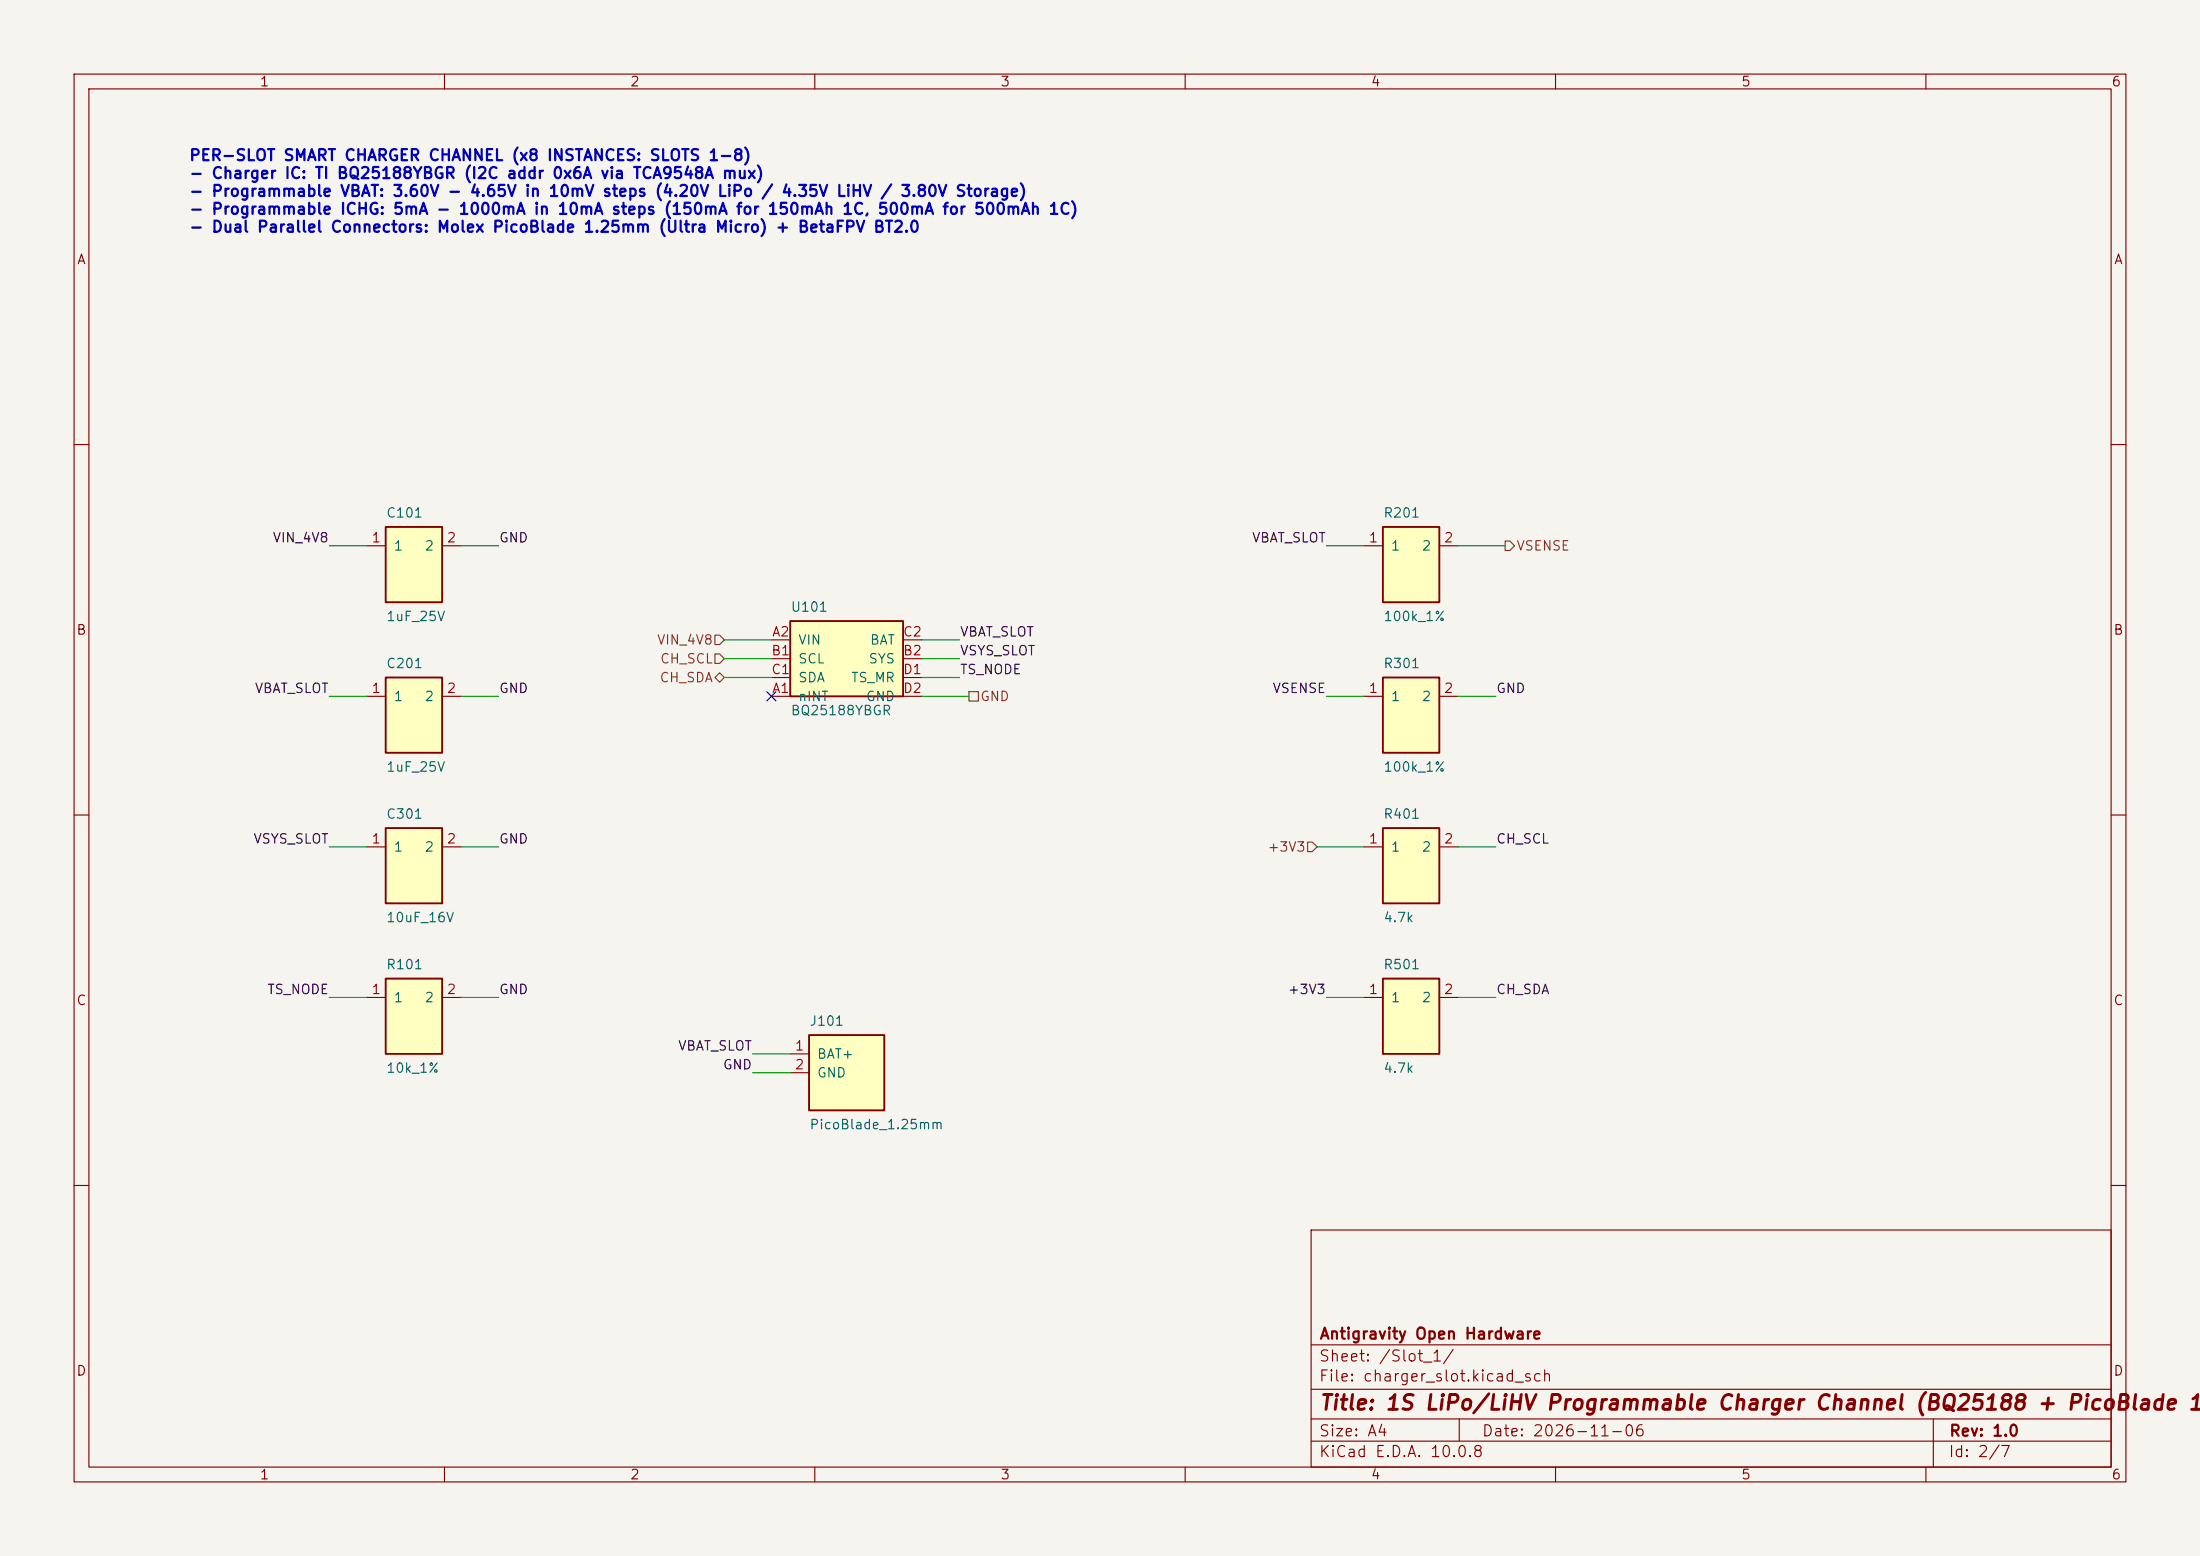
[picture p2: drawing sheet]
<svg xmlns="http://www.w3.org/2000/svg" width="297mm" height="210mm" viewBox="0 0 297 210" stroke-linecap="round" stroke-linejoin="round" font-family="sans-serif">
<path d="M0 0h297v210h-297z" fill="#f5f4ef" stroke="#f5f4ef" stroke-width=".14"/>
<g fill="none" stroke="#840000" stroke-width=".15">
<path d="M10 10h277v190h-277zM12 12h273v186h-273zM60 10v2M110 10v2M160 10v2M210 10v2M260 10v2M10 60h2M285 60h2M10 110h2M285 110h2M10 160h2"/>
<path d="M177 166h108v32h-108zM285 160h2M60 198v2M110 198v2M160 198v2M177 194.5h108M177 191.5h108M177 187.5h108M177 181.5h108M197 191.5v3M210 198v2M260 198v2"/>
<path d="M261 191.5v6.5"/>
</g>
<path d="M186.7 132.1h7.6v10.1h-7.6z" fill="#ffffc2"/>
<path d="M186.7 132.1h7.6v10.1h-7.6z" fill="none" stroke="#840000" stroke-width=".25"/>
<path d="M184.1 134.6h2.6M194.3 134.6h2.5" fill="none" stroke="#840000" stroke-width=".15"/>
<path d="M52.1 132.1h7.6v10.1h-7.6z" fill="#ffffc2"/>
<path d="M52.1 132.1h7.6v10.1h-7.6z" fill="none" stroke="#840000" stroke-width=".25"/>
<path d="M49.5 134.6h2.6M59.7 134.6h2.5" fill="none" stroke="#840000" stroke-width=".15"/>
<path d="M186.7 71.1h7.6v10.2h-7.6z" fill="#ffffc2"/>
<path d="M186.7 71.1h7.6v10.2h-7.6z" fill="none" stroke="#840000" stroke-width=".25"/>
<path d="M184.1 73.7h2.6M194.3 73.7h2.5" fill="none" stroke="#840000" stroke-width=".15"/>
<path d="M109.2 139.7h10.2v10.2h-10.2z" fill="#ffffc2"/>
<path d="M109.2 139.7h10.2v10.2h-10.2z" fill="none" stroke="#840000" stroke-width=".25"/>
<path d="M106.7 142.2h2.5M106.7 144.8h2.5" fill="none" stroke="#840000" stroke-width=".15"/>
<path d="M106.7 83.8h15.2v10.2h-15.2z" fill="#ffffc2"/>
<path d="M106.7 83.8h15.2v10.2h-15.2z" fill="none" stroke="#840000" stroke-width=".25"/>
<path d="M104.1 94h2.6M104.1 86.4h2.6M104.1 88.9h2.6M104.1 91.4h2.6M121.9 94h2.6M121.9 86.4h2.6M121.9 88.9h2.6M121.9 91.4h2.6" fill="none" stroke="#840000" stroke-width=".15"/>
<path d="M186.7 111.8h7.6v10.1h-7.6z" fill="#ffffc2"/>
<path d="M186.7 111.8h7.6v10.1h-7.6z" fill="none" stroke="#840000" stroke-width=".25"/>
<path d="M184.1 114.3h2.6M194.3 114.3h2.5" fill="none" stroke="#840000" stroke-width=".15"/>
<path d="M186.7 91.4h7.6v10.2h-7.6z" fill="#ffffc2"/>
<path d="M186.7 91.4h7.6v10.2h-7.6z" fill="none" stroke="#840000" stroke-width=".25"/>
<path d="M184.1 94h2.6M194.3 94h2.5" fill="none" stroke="#840000" stroke-width=".15"/>
<path d="M52.1 91.4h7.6v10.2h-7.6z" fill="#ffffc2"/>
<path d="M52.1 91.4h7.6v10.2h-7.6z" fill="none" stroke="#840000" stroke-width=".25"/>
<path d="M49.5 94h2.6M59.7 94h2.5" fill="none" stroke="#840000" stroke-width=".15"/>
<path d="M52.1 71.1h7.6v10.2h-7.6z" fill="#ffffc2"/>
<path d="M52.1 71.1h7.6v10.2h-7.6z" fill="none" stroke="#840000" stroke-width=".25"/>
<path d="M49.5 73.7h2.6M59.7 73.7h2.5" fill="none" stroke="#840000" stroke-width=".15"/>
<path d="M52.1 111.8h7.6v10.1h-7.6z" fill="#ffffc2"/>
<path d="M52.1 111.8h7.6v10.1h-7.6z" fill="none" stroke="#840000" stroke-width=".25"/>
<path d="M49.5 114.3h2.6M59.7 114.3h2.5" fill="none" stroke="#840000" stroke-width=".15"/>
<path d="M203.2 73h.6l.7 .7-.7 .6h-.6zM96.5 85.7h.7l.6 .7-.6 .6h-.7zM96.5 88.3h.7l.6 .6-.6 .6h-.7zM97.2 90.8l.6 .6-.6 .7-.7-.7zM130.8 93.3h1.3v1.3h-1.3zM176.5 113.7h.7l.6 .6-.6 .6h-.7z" fill="none" stroke="#725600" stroke-width=".15"/>
<g fill="none" stroke="#009600" stroke-width=".15">
<path d="M44.4 73.7h5.1M62.2 73.7h5.1M179.1 73.7h5M196.8 73.7h6.4M44.4 94h5.1M62.2 94h5.1M97.8 88.9h6.3M97.8 91.4h6.3M97.8 86.4h6.3M124.5 94h6.3M124.5 88.9h5M124.5 91.4h5"/>
<path d="M124.5 86.4h5M179.1 94h5M196.8 94h5.1M44.4 114.3h5.1M62.2 114.3h5.1M177.8 114.3h6.3M196.8 114.3h5.1M44.4 134.6h5.1M62.2 134.6h5.1M179.1 134.6h5M196.8 134.6h5.1M101.6 144.8h5.1"/>
<path d="M101.6 142.2h5.1"/>
</g>
<path d="M103.5 93.4l1.2 1.2M104.7 93.4l-1.2 1.2" fill="none" stroke="#000084" stroke-width=".15"/>
<text font-size="2" fill="#840000" x="178" y="190.8">Title: 1S LiPo/LiHV Programmable Charger Channel (BQ25188 + PicoBlade 1.</text>
<g font-size="1.5" fill="#0000c2">
<text x="25.4" y="22.1">PER-SLOT SMART CHARGER CHANNEL (x8 INSTANCES: SLOTS 1-8)</text>
<text x="25.4" y="24.5">- Charger IC: TI BQ25188YBGR (I2C addr 0x6A via TCA9548A mux)</text>
<text x="25.4" y="26.9">- Programmable VBAT: 3.60V - 4.65V in 10mV steps (4.20V LiPo / 4.35V LiHV / 3.80V Storage)</text>
<text x="25.4" y="29.3">- Programmable ICHG: 5mA - 1000mA in 10mA steps (150mA for 150mAh 1C, 500mA for 500mAh 1C)</text>
<text x="25.4" y="31.7">- Dual Parallel Connectors: Molex PicoBlade 1.25mm (Ultra Micro) + BetaFPV BT2.0</text>
</g>
<g font-size="1.5" fill="#840000">
<text x="178" y="184.1">Sheet: /Slot_1/</text>
<text x="178" y="181.1">Antigravity Open Hardware</text>
<text x="178" y="186.8">File: charger_slot.kicad_sch</text>
<text x="178" y="197">KiCad E.D.A. 10.0.8</text>
<text x="178" y="194.2">Size: A4</text>
<text x="200" y="194.2">Date: 2026-11-06</text>
<text x="263" y="197">Id: 2/7</text>
<text x="263" y="194.2">Rev: 1.0</text>
</g>
<g font-size="1.3" fill="#840000">
<text x="35" y="12">1</text>
<text x="85" y="12">2</text>
<text x="135" y="12">3</text>
<text x="185" y="12">4</text>
<text x="235" y="12">5</text>
<text x="285" y="12">6</text>
<text x="10.3" y="36">A</text>
<text x="285.3" y="36">A</text>
<text x="10.2" y="86">B</text>
<text x="285.2" y="86">B</text>
<text x="10.2" y="136">C</text>
<text x="285.2" y="136">C</text>
<text x="10.2" y="186">D</text>
<text x="285.2" y="186">D</text>
<text x="35" y="200">1</text>
<text x="85" y="200">2</text>
<text x="135" y="200">3</text>
<text x="185" y="200">4</text>
<text x="235" y="200">5</text>
<text x="285" y="200">6</text>
</g>
<g font-size="1.3" fill="#006464">
<text x="52.1" y="70.2">C101</text>
<text x="186.7" y="70.2">R201</text>
<text x="53.1" y="74.6">1</text>
<text x="57.2" y="74.6">2</text>
<text x="187.7" y="74.6">1</text>
<text x="191.9" y="74.6">2</text>
<text x="106.7" y="82.9">U101</text>
<text x="52.1" y="84.1">1uF_25V</text>
<text x="107.7" y="87.3">VIN</text>
<text x="107.7" y="89.9">SCL</text>
<text x="117.2" y="89.9">SYS</text>
<text x="117.4" y="87.3">BAT</text>
<text x="186.7" y="84.1">100k_1%</text>
<text x="52.1" y="90.5">C201</text>
<text x="53.1" y="94.9">1</text>
<text x="57.2" y="94.9">2</text>
<text x="107.7" y="94.9">nINT</text>
<text x="107.7" y="92.4">SDA</text>
<text x="114.8" y="92.4">TS_MR</text>
<text x="116.8" y="94.9">GND</text>
<text x="186.7" y="90.5">R301</text>
<text x="187.7" y="94.9">1</text>
<text x="191.9" y="94.9">2</text>
<text x="106.7" y="96.8">BQ25188YBGR</text>
<text x="52.1" y="104.5">1uF_25V</text>
<text x="186.7" y="104.5">100k_1%</text>
<text x="52.1" y="110.8">C301</text>
<text x="186.7" y="110.8">R401</text>
<text x="53.1" y="115.3">1</text>
<text x="57.2" y="115.3">2</text>
<text x="187.7" y="115.3">1</text>
<text x="191.9" y="115.3">2</text>
<text x="52.1" y="124.8">10uF_16V</text>
<text x="186.7" y="124.8">4.7k</text>
<text x="52.1" y="131.1">R101</text>
<text x="186.7" y="131.1">R501</text>
<text x="53.1" y="135.6">1</text>
<text x="57.2" y="135.6">2</text>
<text x="187.7" y="135.6">1</text>
<text x="191.9" y="135.6">2</text>
<text x="109.2" y="138.8">J101</text>
<text x="110.2" y="143.2">BAT+</text>
<text x="52.1" y="145.1">10k_1%</text>
<text x="110.2" y="145.7">GND</text>
<text x="186.7" y="145.1">4.7k</text>
<text x="109.2" y="152.7">PicoBlade_1.25mm</text>
</g>
<g font-size="1.3" fill="#0f0f0f">
<text x="36.7" y="73.5">VIN_4V8</text>
<text x="67.3" y="73.5">GND</text>
<text x="168.9" y="73.5">VBAT_SLOT</text>
<text x="129.5" y="86.2">VBAT_SLOT</text>
<text x="129.5" y="88.8">VSYS_SLOT</text>
<text x="34.3" y="93.9">VBAT_SLOT</text>
<text x="67.3" y="93.9">GND</text>
<text x="129.5" y="91.3">TS_NODE</text>
<text x="171.7" y="93.9">VSENSE</text>
<text x="201.9" y="93.9">GND</text>
<text x="34.1" y="114.2">VSYS_SLOT</text>
<text x="67.3" y="114.2">GND</text>
<text x="201.9" y="114.2">CH_SCL</text>
<text x="36" y="134.5">TS_NODE</text>
<text x="67.3" y="134.5">GND</text>
<text x="173.8" y="134.5">+3V3</text>
<text x="201.9" y="134.5">CH_SDA</text>
<text x="91.5" y="142.1">VBAT_SLOT</text>
<text x="97.5" y="144.7">GND</text>
</g>
<g font-size="1.3" fill="#a90000">
<text x="50.1" y="73.5">1</text>
<text x="60.2" y="73.5">2</text>
<text x="184.7" y="73.5">1</text>
<text x="194.8" y="73.5">2</text>
<text x="104" y="88.8">B1</text>
<text x="104.1" y="86.2">A2</text>
<text x="121.8" y="88.8">B2</text>
<text x="121.8" y="86.2">C2</text>
<text x="50.1" y="93.8">1</text>
<text x="60.2" y="93.8">2</text>
<text x="104" y="91.3">C1</text>
<text x="104.1" y="93.8">A1</text>
<text x="121.8" y="91.3">D1</text>
<text x="121.8" y="93.8">D2</text>
<text x="184.7" y="93.8">1</text>
<text x="194.8" y="93.8">2</text>
<text x="50.1" y="114.2">1</text>
<text x="60.2" y="114.2">2</text>
<text x="184.7" y="114.2">1</text>
<text x="194.8" y="114.2">2</text>
<text x="50.1" y="134.5">1</text>
<text x="60.2" y="134.5">2</text>
<text x="184.7" y="134.5">1</text>
<text x="194.8" y="134.5">2</text>
<text x="107.2" y="142.1">1</text>
<text x="107.2" y="144.6">2</text>
</g>
<g font-size="1.3" fill="#725600">
<text x="204.6" y="74.6">VSENSE</text>
<text x="88.6" y="87.3">VIN_4V8</text>
<text x="89" y="89.9">CH_SCL</text>
<text x="89" y="92.4">CH_SDA</text>
<text x="132.2" y="94.9">GND</text>
<text x="171" y="115.3">+3V3</text>
</g>
</svg>
